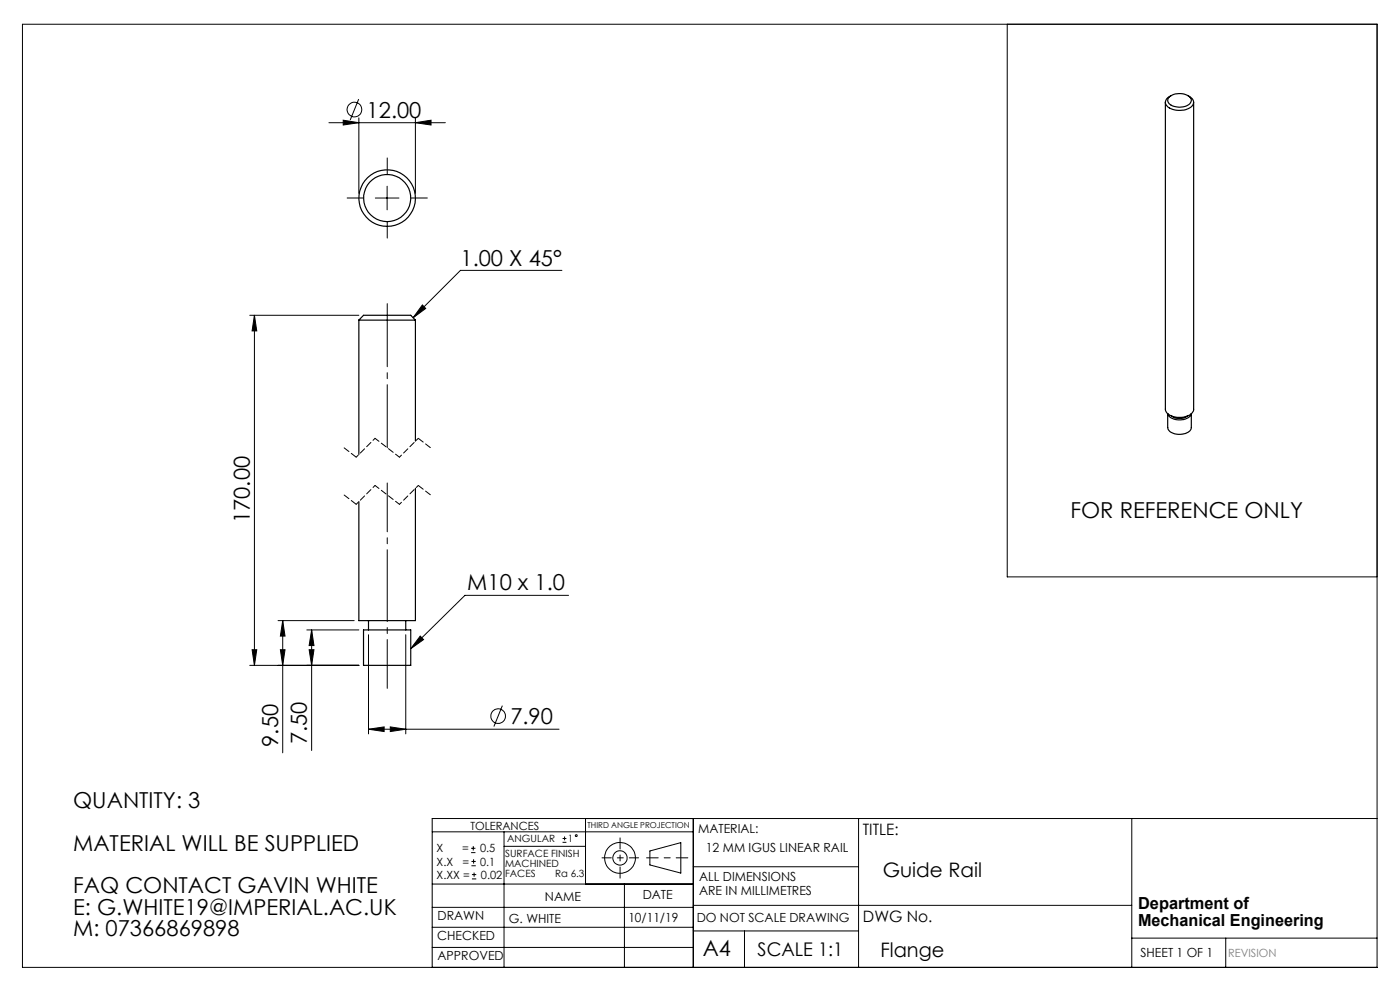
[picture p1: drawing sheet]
<svg xmlns="http://www.w3.org/2000/svg" width="297mm" height="210mm" viewBox="0 0 297 210" stroke-linecap="round" stroke-linejoin="round" font-family="sans-serif">
<g fill="none" stroke="#000" stroke-width=".21">
<path d="M4.8 5.1h287.3v200.1h-287.3zM213.7 5.1v117.3h78.4M69.8 26h24.7M72.8 25.5l3.3 .5-3.3 .5zM76.1 21l-1.8 4.5M76.1 25v16M82.1 39.5v5M88.1 26l3.3-.5v1zM88.1 25v16M79.6 42h5M119.2 57.4h-21.5l-10.1 10M53 66.9h23.1"/>
<path d="M54 66.9l.5 3.3h-1zM54 66.9v74.2M89.6 64.7l.7 .7-2.7 2zM53.5 137.8h1l-.5 3.3zM59 131.6h16.1M59.5 137.8h1l-.5 3.3zM60 131.6l.5 3.3h-1zM60 131.6v28.1M65.1 133.6h11M65.6 137.8h1l-.5 3.3zM66.1 133.6l.5 3.3h-1zM66.1 133.6v25.6"/>
<path d="M78.2 134.6v21.1M86.1 134.6v21.1M89.1 134.9l.8 .8-2.8 1.9zM120.6 126.3h-22l-11.5 11.3M53 141.1h23.1M78.2 154.7l3.3-.5v1zM78.2 154.7h40.4M82.8 154.2l3.3 .5-3.3 .5zM106.6 149.7l-1.8 4.4M91.7 176.5h55.4M99.9 179.9h1M100.4 179.5v.9"/>
<path d="M106.9 176.5v28.7M106.9 179.5h17.3M119.3 178.7h.9M119.3 177.9h.9M119.8 177.4v.9M124.2 173.6v13.9M147.1 173.6v31.6M182.1 173.6v31.6M240.1 173.6v31.6M292.1 173.6h-200.4v31.6M91.7 196.7h55.4M91.7 192.5h55.4"/>
<path d="M91.7 187.5h55.4M99.9 180.9h1M100 183.6h.9M100 182.7h.9M100.1 186.4h.9M100.1 185.5h.9M100.5 182.3v.9M100.6 185.1v.9M132.5 187.5v17.7M137.9 180.5l6.5-1.8v6.5l-6.5-1.7zM147.1 183.9h35M147.1 197.5h35"/>
<path d="M147.1 192h93M157.9 197.5v7.7M240.1 199h52M260 199v6.2M91.7 201h55.4"/>
<circle cx="75.2" cy="23.2" r="1.55"/>
<circle cx="105.7" cy="151.9" r="1.56"/>
<circle cx="122.2" cy="177.3" r=".2"/>
<circle cx="131.5" cy="182" r="1.52"/>
<circle cx="131.5" cy="182" r="3.3"/>
</g>
<path d="M145.9 182h-8.7" fill="none" stroke="#000" stroke-width=".21" stroke-dasharray="15.2 1.3 1.3 1.3" stroke-dashoffset="12.8"/>
<path d="M131.5 177.7v8.6" fill="none" stroke="#000" stroke-width=".21" stroke-dasharray="15.2 1.3 1.3 1.3" stroke-dashoffset="12.9"/>
<path d="M127.7 182h7.8" fill="none" stroke="#000" stroke-width=".21" stroke-dasharray="15.2 1.3 1.3 1.3" stroke-dashoffset="13.3"/>
<path d="M75.6 97l-2.6-2M91.3 95l-2.6-2M75.6 107l-2.6-2M91.3 105l-2.6-2" fill="none" stroke="#000" stroke-width=".21" stroke-dasharray="1.3 .6"/>
<path d="M79.6 93l-4 4M88.7 93l-4 4M79.6 103l-4 4M88.7 103l-4 4" fill="none" stroke="#000" stroke-width=".21" stroke-dasharray="1.3 .6" stroke-dashoffset=".7"/>
<path d="M84.7 97l-5.1-4M84.7 107l-5.1-4" fill="none" stroke="#000" stroke-width=".21" stroke-dasharray="1.3 .6" stroke-dashoffset=".2"/>
<path d="M82.2 102.4v43.6" fill="none" stroke="#000" stroke-width=".21" stroke-dasharray="15.2 1.3 1.3 1.3" stroke-dashoffset="4.9"/>
<path d="M82.2 64.4v30.6" fill="none" stroke="#000" stroke-width=".21" stroke-dasharray="15.2 1.3 1.3 1.3" stroke-dashoffset="1.9"/>
<path d="M82.2 37v-3.5M77.2 42h-3.5M82.2 47v3.5M87.2 42h3.5" fill="none" stroke="#000" stroke-width=".21" stroke-dasharray="15.2 1.3 1.3 1.3"/>
<g fill="#000">
<path d="M89.1 134.9l.8 .8-2.8 1.9z"/>
<path d="M88.1 26l3.3-.5v1zM72.8 25.5l3.3 .5-3.3 .5z"/>
<path d="M89.6 64.7l.7 .7-2.7 2zM78.2 154.7l3.3-.5v1zM82.8 154.2l3.3 .5-3.3 .5z"/>
<path d="M53.5 137.8h1l-.5 3.3zM54 66.9l.5 3.3h-1zM59.5 137.8h1l-.5 3.3zM60 131.6l.5 3.3h-1zM65.6 137.8h1l-.5 3.3zM66.1 133.6l.5 3.3h-1z"/>
</g>
<g fill="none" stroke="#000" stroke-width=".25">
<path d="M247.2 21.7v65.1a2.58 2.58 0 0 0 3 1.7 2.85 2.85 0 0 0 3-1.6v-65.2M248 20.7a3.4 3.4 0 0 1 4.7 .2 1.54 1.54 0 0 1-1.8 1.8 2.95 2.95 0 0 1-3.1-1.2v-.4zM248.5 20.3a1.39 1.39 0 0 0-1.2 1.2 1.39 1.39 0 0 0 .8 1.4 4.3 4.3 0 0 0 4.9-.5 1.4 1.4 0 0 0-1-2.1M76.1 67.9h12M76.1 67.9l1-1h10l1 1M76.1 67.9v28.5M88.1 67.9v25.7M247.8 87.8a2.92 2.92 0 0 0 3.7 1.1l.8-.5 .4-.6v2.9a2.13 2.13 0 0 1-2.3 1.4 2.36 2.36 0 0 1-2.7-1.4zM248.6 88.3a3 3 0 0 0 3.3 0M88.1 103.6v28h-12v-25.2M77.1 133.6h10v7.5h-10zM78.2 131.6v2"/>
<path d="M86.1 131.6v2"/>
<circle cx="82.1" cy="42" r="6"/>
<circle cx="82.1" cy="42" r="5"/>
</g>
<g font-size="4.7">
<text x="77.8" y="24.9">12.00</text>
<text x="97.7" y="56.3">1.00 X 45°</text>
<text x="53" y="111" transform="rotate(-90 53 111)">170.00</text>
<text x="227.1" y="110">FOR REFERENCE ONLY</text>
<text x="99.1" y="125.3">M10 x 1.0</text>
<text x="108.3" y="153.6">7.90</text>
<text x="59" y="158.4" transform="rotate(-90 59 158.4)">9.50</text>
<text x="65.1" y="157.9" transform="rotate(-90 65.1 157.9)">7.50</text>
<text x="15.5" y="171.4">QUANTITY: 3</text>
<text x="15.5" y="180.4">MATERIAL WILL BE SUPPLIED</text>
<text x="15.5" y="189.5">FAQ CONTACT GAVIN WHITE</text>
<text x="15.5" y="194">E: G.WHITE19@IMPERIAL.AC.UK</text>
<text x="15.5" y="198.5">M: 07366869898</text>
<text x="149.1" y="202.9">A4</text>
</g>
<g font-size="4.2">
<text x="187.3" y="186">Guide Rail</text>
<text x="186.8" y="203">Flange</text>
</g>
<text font-size="4" x="160.7" y="202.8">SCALE 1:1</text>
<g font-size="3.5">
<text x="241.4" y="192.8">Department of</text>
<text x="241.4" y="196.3">Mechanical Engineering</text>
</g>
<g font-size="3.3">
<text x="183" y="177.2">TITLE:</text>
<text x="183.1" y="195.7">DWG No.</text>
</g>
<g font-size="2.7">
<text x="148.1" y="176.7">MATERIAL:</text>
<text x="149.7" y="180.8">12 MM IGUS LINEAR RAIL</text>
<text x="115.6" y="191">NAME</text>
<text x="136.3" y="190.8">DATE</text>
<text x="148.3" y="186.8">ALL DIMENSIONS</text>
<text x="148.3" y="189.8">ARE IN MILLIMETRES</text>
<text x="92.8" y="195.2">DRAWN</text>
<text x="107.9" y="195.7">G. WHITE</text>
<text x="133.3" y="195.6">10/11/19</text>
<text x="147.8" y="195.7">DO NOT SCALE DRAWING</text>
<text x="92.8" y="199.3">CHECKED</text>
<text x="92.8" y="203.6">APPROVED</text>
<text x="242" y="203">SHEET 1 OF 1</text>
</g>
<g font-size="2.4">
<text x="99.8" y="176">TOLERANCES</text>
<text x="92.6" y="180.8">X</text>
<text x="92.6" y="183.6">X.X</text>
<text x="98" y="180.8">=</text>
<text x="98.1" y="183.6">=</text>
<text x="101.8" y="180.8">0.5</text>
<text x="101.9" y="183.6">0.1</text>
<text x="92.6" y="186.4">X.XX =</text>
<text x="102" y="186.4">0.02</text>
</g>
<text font-size="2.4" fill="#808080" x="260.6" y="203">REVISION</text>
<g font-size="2.1">
<text x="107.6" y="178.6">ANGULAR</text>
<text x="120.5" y="178.6">1</text>
<text x="107.2" y="181.8">SURFACE FINISH</text>
<text x="107.2" y="183.9">MACHINED</text>
<text x="107.2" y="186">FACES</text>
<text x="117.8" y="186">Ra 6.3</text>
</g>
<text font-size="1.7" x="124.6" y="175.7">THIRD ANGLE PROJECTION</text>
</svg>
